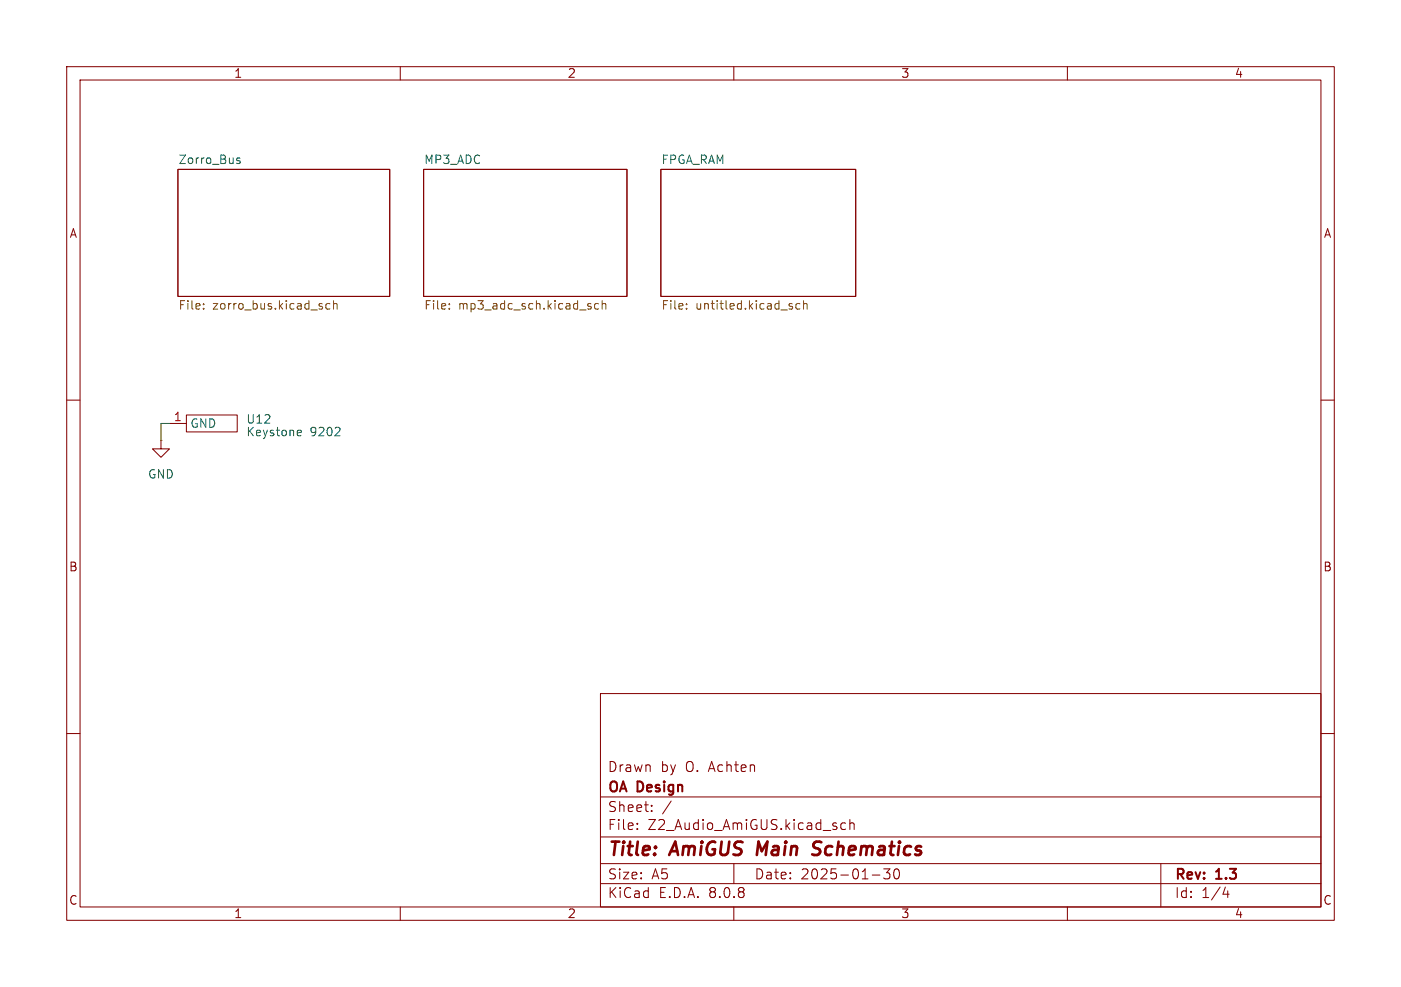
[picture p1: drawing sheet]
<svg xmlns="http://www.w3.org/2000/svg" width="210mm" height="148mm" viewBox="0 0 210 148" stroke-linecap="round" stroke-linejoin="round" font-family="sans-serif">
<g fill="none" stroke="#840000" stroke-width=".15">
<path d="M10 10h190v128h-190zM12 12h186v124h-186zM60 10v2M110 10v2M160 10v2M26.7 25.4h31.7v19.1h-31.7zM63.5 25.4h30.5v19.1h-30.5zM99.1 25.4h29.2v19.1h-29.2zM10 60h2M24.1 66v1.3h1.3l-1.3 1.3-1.2-1.3h1.2M24.1 66h.1M25.4 63.5h2.5"/>
<path d="M27.9 62.2h7.7v2.6h-7.7zM198 60h2M10 110h2M90 104h108v32h-108zM90 119.5h108M198 110h2M60 136v2M90 132.5h108M90 129.5h108M90 125.5h108M95.5 124.2v.2M95.5 123.5v.1"/>
<path d="M97.7 121.5v.2M97.7 120.8v.1M100.6 120.1l-1.3 1.9M110 136v2M110 129.5v3M126.8 123.5l-.5-.1-.3 .3v.4l.2 .2h.6M127.4 123.5a.37 .37 0 0 1 .6 .1v.8M127.4 122.9v1.5M130.8 131.2h1.1M132.5 130.3h.9l-.5 .6a.41 .41 0 0 1 .5 .2v.4l-.1 .2-.6 .1-.2-.2M134.1 130.4l.4-.1a.94 .94 0 0 1 0 1.5h-.2a.91 .91 0 0 1-.2-1.4zM160 136v2"/>
<path d="M174 129.5v6.5M183.7 133l-.4 1.1h1M184 133.6v1"/>
</g>
<path d="M113.7 126.2l-.3 2M122.8 128a.85 .85 0 0 1-1.1 .1M122.8 126.2h-.4a.49 .49 0 0 0-.5 .4 .49 .49 0 0 0 .3 .6l.6 .2" fill="none" stroke="#840000" stroke-width=".4"/>
<path d="M35.5 23.9l.5 .4-.2 .2h-.3M36 23.7h-.3l-.2 .2M44.7 64.5l.4 .1 .1 .2-.6 .1M45.1 65.3h-.4M50.2 65.3h.8M50.9 64.2v.4" fill="none" stroke="#006464" stroke-width=".15"/>
<g fill="none" stroke="#725600" stroke-width=".15">
<path d="M30.5 46.2v.2M30.5 45.6v.1M49.4 45.6l-.3-.1-.3 .3v.3l.2 .2h.4M50 45.6l.2-.1 .3 .1v.8M50 45.1v1.3M67.3 46.2v.2M67.3 45.6v.1M88.6 46v.3M89.7 45.6l-.3-.1-.3 .3v.3l.1 .2h.5M90.3 45.6l.2-.1 .3 .1v.8M90.3 45.1v1.3M102.9 46.2v.2"/>
<path d="M102.9 45.6v.1M119.9 45.6l-.4-.1-.2 .3v.3l.1 .2h.5M120.4 45.6l.2-.1 .3 .1 .1 .8M120.4 45.1v1.3"/>
</g>
<path d="M25.4 63.5h-1.3v2.5" fill="none" stroke="#009600" stroke-width=".15"/>
<g font-size="2.8" fill="#840000">
<text x="91" y="128.9">Title:</text>
<text x="100.7" y="128.9">AmiGUS</text>
<text x="114.3" y="128.9">Main</text>
<text x="123.5" y="128.9">Schematics</text>
</g>
<g font-size="2.1" fill="#840000">
<text x="91" y="119.2">OA</text>
<text x="91" y="116">Drawn</text>
<text x="95.6" y="119.2">Design</text>
<text x="99" y="116">by</text>
<text x="102.8" y="116">O. Achten</text>
<text x="91" y="124.7">File:</text>
<text x="91" y="122">Sheet:</text>
<text x="97.1" y="124.7">Z2_Audio_AmiGUS.kicad_sch</text>
<text x="91" y="134.9">KiCad</text>
<text x="91" y="132.1">Size:</text>
<text x="97.7" y="132.1">A5</text>
<text x="98.7" y="134.9">E.D.A.</text>
<text x="106.3" y="134.9">8.0.8</text>
<text x="113" y="132.1">Date:</text>
<text x="120" y="132.1">2025-01-30</text>
<text x="176" y="132.3">Rev:</text>
<text x="176" y="134.9">Id:</text>
<text x="180.1" y="134.9">1/4</text>
<text x="182.4" y="132.3">1.3</text>
</g>
<g font-size="1.8" fill="#840000">
<text x="35" y="11.9">1</text>
<text x="85" y="11.9">2</text>
<text x="135" y="11.9">3</text>
<text x="185" y="11.9">4</text>
<text x="10.3" y="35.9">A</text>
<text x="198.4" y="35.9">A</text>
<text x="10.3" y="85.9">B</text>
<text x="198.3" y="85.9">B</text>
<text x="10.3" y="135.9">C</text>
<text x="35" y="137.9">1</text>
<text x="85" y="137.9">2</text>
<text x="135" y="137.9">3</text>
<text x="185" y="137.9">4</text>
<text x="198.3" y="135.9">C</text>
</g>
<g font-size="1.8" fill="#006464">
<text x="26.7" y="24.7">Zorro_Bus</text>
<text x="63.5" y="24.7">MP3_ADC</text>
<text x="99.1" y="24.7">FPGA_RAM</text>
<text x="28.4" y="64.4">GND</text>
<text x="36.8" y="63.7">U12</text>
<text x="36.8" y="65.6">Keystone</text>
<text x="46.5" y="65.6">9202</text>
<text x="22.1" y="72">GND</text>
</g>
<g font-size="1.8" fill="#725600">
<text x="26.7" y="46.8">File:</text>
<text x="31.9" y="46.8">zorro_bus.kicad_sch</text>
<text x="63.5" y="46.8">File:</text>
<text x="68.7" y="46.8">mp3_adc_sch.kicad_sch</text>
<text x="99.1" y="46.8">File:</text>
<text x="104.3" y="46.8">untitled.kicad_sch</text>
</g>
<text font-size="1.8" fill="#a90000" x="26" y="63.2">1</text>
</svg>
